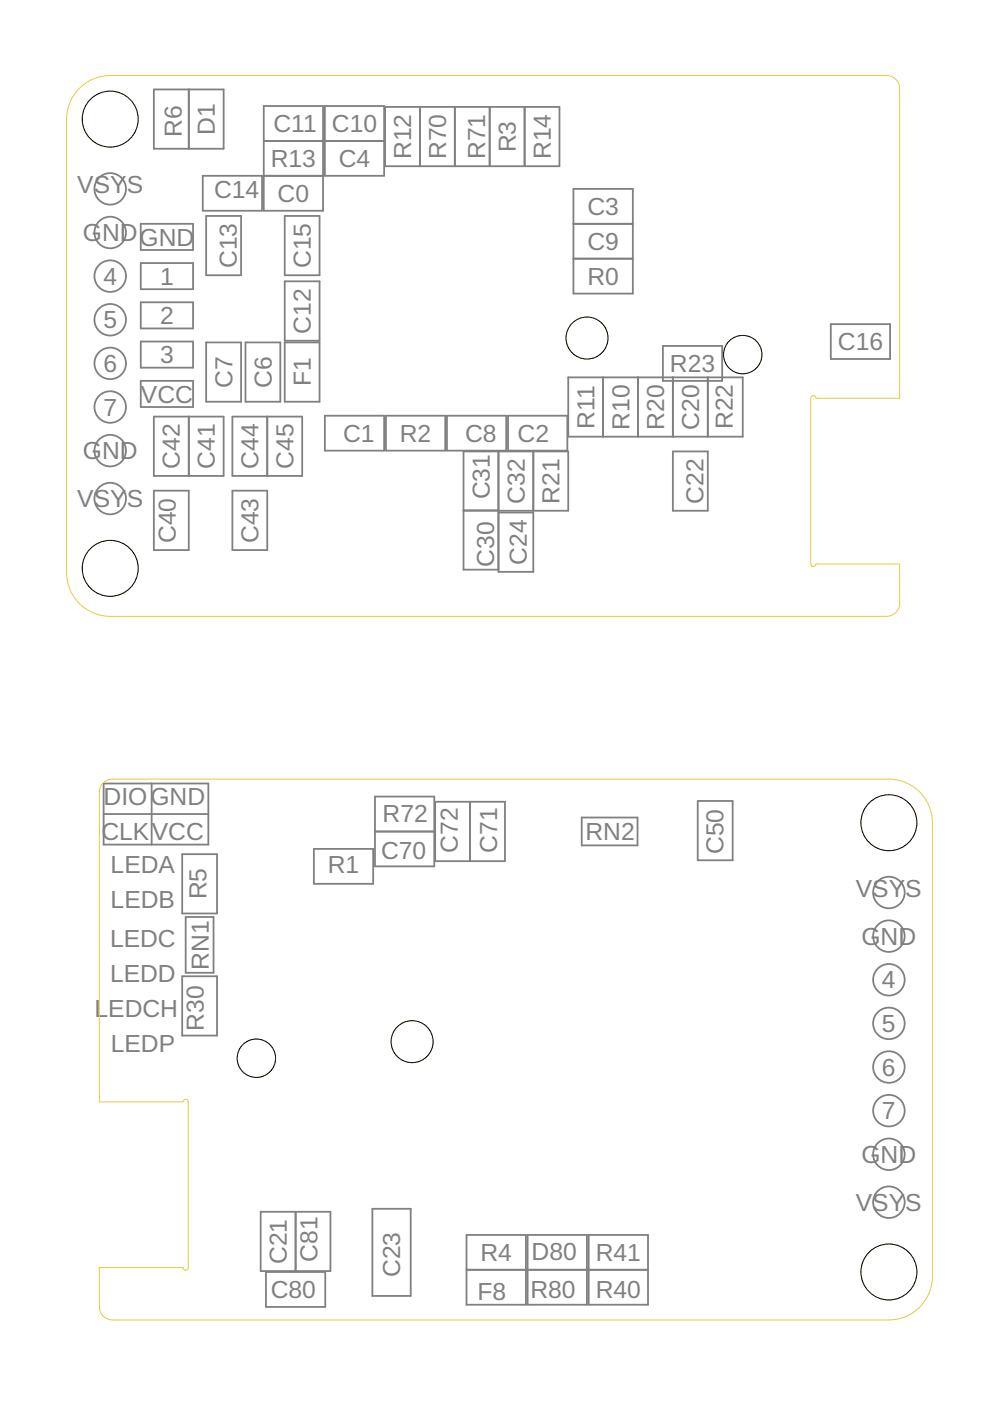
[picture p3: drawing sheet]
<svg xmlns="http://www.w3.org/2000/svg" width="210mm" height="297mm" viewBox="0 0 210 297" stroke-linecap="round" stroke-linejoin="round" font-family="sans-serif">
<g fill="none" stroke="#808080" stroke-width=".38">
<path d="M22 166.1h22.2v13h-22.2zM22 172.6h22.2M32.2 166.1v13M66.5 180h12.6v7.4h-12.6zM79.5 176.3h12.6M79.5 168.9h12.6v14.8h-12.6zM92.3 170h14.8v12.6h-14.8zM99.7 170v12.6M123.3 173.3h11.9v5.9h-11.9zM147.9 169.8h7.4v12.6h-7.4zM38.6 181.1h7.4v12.6h-7.4zM39.4 194.4h5.9v11.8h-5.9z"/>
<path d="M38.6 207h7.4v12.6h-7.4zM55.3 256.9h14.8v12.6h-14.8zM62.7 256.9v12.6M79 256.3h8.1v18.5h-8.1zM56.4 269.7h12.6v7.4h-12.6zM98.9 261.8h12.6v14.8h-12.6zM98.9 269.2h12.6M111.9 261.8h12.5v14.8h-12.5zM111.9 269.2h12.5M124.8 261.8h12.6v14.8h-12.6zM124.8 269.2h12.6"/>
<circle cx="188.5" cy="189.2" r="3.3"/>
<circle cx="188.5" cy="198.5" r="3.3"/>
<circle cx="188.5" cy="217" r="3.3"/>
<circle cx="188.5" cy="207.7" r="3.3"/>
<circle cx="188.5" cy="235.5" r="3.3"/>
<circle cx="188.5" cy="226.2" r="3.3"/>
<circle cx="188.5" cy="244.7" r="3.3"/>
<circle cx="188.5" cy="254.9" r="3.3"/>
</g>
<g fill="none" stroke="#eec643" stroke-width=".21">
<path d="M21.1 168v57.3M23.8 165.2h164.6M23.8 279.9h164.6"/>
<circle cx="188.5" cy="269.7" r="5.9"/>
</g>
<circle cx="188.5" cy="269.7" r="5.9" fill="#fff"/>
<circle cx="188.5" cy="269.7" r="5.9" fill="none" stroke="#000" stroke-width=".21"/>
<circle cx="188.5" cy="174.4" r="5.9" fill="none" stroke="#eec643" stroke-width=".21"/>
<circle cx="188.5" cy="174.4" r="5.9" fill="#fff"/>
<circle cx="188.5" cy="174.4" r="5.9" fill="none" stroke="#000" stroke-width=".21"/>
<g fill="none" stroke="#eec643" stroke-width=".21">
<path d="M188.4 165.2a9.3 9.3 0 0 1 9.3 9.2v96.2a9.3 9.3 0 0 1-9.3 9.3"/>
<circle cx="54.4" cy="224.4" r="4.1"/>
</g>
<circle cx="54.4" cy="224.4" r="4.1" fill="#fff"/>
<circle cx="54.4" cy="224.4" r="4.1" fill="none" stroke="#000" stroke-width=".21"/>
<g fill="none" stroke="#eec643" stroke-width=".21">
<path d="M23.8 165.2a2.78 2.78 0 0 0-2.7 2.8M21.1 277.1a2.78 2.78 0 0 0 2.7 2.8"/>
<circle cx="87.4" cy="220.9" r="4.4"/>
</g>
<circle cx="87.4" cy="220.9" r="4.4" fill="#fff"/>
<circle cx="87.4" cy="220.9" r="4.4" fill="none" stroke="#000" stroke-width=".21"/>
<g fill="none" stroke="#eec643" stroke-width=".21">
<path d="M23.4 16h164.6M190.8 18.8v57.3M23.4 130.7h164.6M21.1 225.3v8.3h17.7a.56 .56 0 0 1 .6-.5 .56 .56 0 0 1 .5 .5v35.2a.56 .56 0 0 1-.5 .5 .56 .56 0 0 1-.6-.5h-17.7v8.3"/>
<circle cx="23.4" cy="120.5" r="5.9"/>
</g>
<g fill="none" stroke="#808080" stroke-width=".38">
<path d="M32.6 19h14.8v12.5h-14.8zM40 19v12.5M43 37.3h12.6v7.4h-12.6zM55.9 29.9h12.6M55.9 37.3h12.6M55.9 22.5h12.6v22.2h-12.6zM68.9 22.5h12.5v14.8h-12.5zM68.9 29.9h12.5M81.6 22.7h37v12.5h-37zM89 22.7v12.5M96.4 22.7v12.5M103.8 22.7v12.5"/>
<path d="M111.2 22.7v12.5M29.8 47.5h11.1v5.5h-11.1zM29.8 55.8h11.1v5.5h-11.1zM43.7 45.8h7.4v12.6h-7.4zM60.4 45.8h7.4v12.6h-7.4zM60.4 59.6h7.4v12.6h-7.4zM121.6 47.5h12.6M121.6 40h12.6v22.3h-12.6zM121.6 54.8h12.6M29.8 64.1h11.1v5.5h-11.1zM29.8 72.4h11.1v5.6h-11.1zM43.7 72.6h7.4v12.6h-7.4z"/>
<path d="M52 72.6h7.4v12.6h-7.4zM60.4 72.6h7.4v12.6h-7.4zM140.5 73.3h12.6v7.5h-12.6zM176.1 68.7h12.6v7.4h-12.6zM29.8 80.8h11.1v5.5h-11.1zM32.6 88.3h14.8v12.6h-14.8zM40 88.3v12.6M49.3 88.3h14.8v12.6h-14.8zM56.7 88.3v12.6M68.9 88.1h12.5v7.4h-12.5zM81.8 88.1h12.6v7.4h-12.6zM94.8 88.1h12.5v7.4h-12.5z"/>
<path d="M105.7 95.7v25.5h7.4v-12.5h-7.4M107.7 88.1h12.6v7.4h-12.6zM113.1 95.7v12.6M120.5 80h37v12.6h-37zM127.9 80v12.6M135.3 80v12.6M142.7 95.7h7.4v12.6h-7.4zM142.7 80v12.6M150.1 80v12.6M32.6 104h7.4v12.6h-7.4zM49.3 104h7.4v12.6h-7.4zM98.3 108.3h22.2v-12.6h-22.2v25.1h7.4"/>
<path d="M98.3 108.2h7.4"/>
<circle cx="23.4" cy="49.3" r="3.3"/>
<circle cx="23.4" cy="58.5" r="3.3"/>
<circle cx="23.4" cy="40" r="3.3"/>
<circle cx="23.4" cy="67.8" r="3.3"/>
<circle cx="23.4" cy="77" r="3.3"/>
<circle cx="23.4" cy="95.5" r="3.3"/>
<circle cx="23.4" cy="86.3" r="3.3"/>
<circle cx="23.4" cy="105.7" r="3.3"/>
</g>
<circle cx="23.4" cy="120.5" r="5.9" fill="#fff"/>
<circle cx="23.4" cy="120.5" r="5.9" fill="none" stroke="#000" stroke-width=".21"/>
<circle cx="23.4" cy="25.3" r="5.9" fill="none" stroke="#eec643" stroke-width=".21"/>
<circle cx="23.4" cy="25.3" r="5.9" fill="#fff"/>
<circle cx="23.4" cy="25.3" r="5.9" fill="none" stroke="#000" stroke-width=".21"/>
<g fill="none" stroke="#eec643" stroke-width=".21">
<path d="M23.4 16a9.3 9.3 0 0 0-9.3 9.3v96.1a9.3 9.3 0 0 0 9.3 9.3"/>
<circle cx="157.5" cy="75.2" r="4.1"/>
</g>
<circle cx="157.5" cy="75.2" r="4.1" fill="#fff"/>
<circle cx="157.5" cy="75.2" r="4.1" fill="none" stroke="#000" stroke-width=".21"/>
<g fill="none" stroke="#eec643" stroke-width=".21">
<path d="M188 16a2.78 2.78 0 0 1 2.8 2.8M190.8 127.9a2.78 2.78 0 0 1-2.8 2.8"/>
<circle cx="124.5" cy="71.7" r="4.4"/>
</g>
<circle cx="124.5" cy="71.7" r="4.4" fill="#fff"/>
<circle cx="124.5" cy="71.7" r="4.4" fill="none" stroke="#000" stroke-width=".21"/>
<path d="M190.8 76.1v8.3h-17.8a.56 .56 0 0 0-.5-.5 .56 .56 0 0 0-.6 .5v35.2a.56 .56 0 0 0 .6 .5 .56 .56 0 0 0 .5-.5h17.8v8.3" fill="none" stroke="#eec643" stroke-width=".21"/>
<g font-size="5.2" fill="#808080">
<text x="38.6" y="29.1" transform="rotate(-90 38.6 29.1)">R6</text>
<text x="45.5" y="28.6" transform="rotate(-90 45.5 28.6)">D1</text>
<text x="58" y="28">C11</text>
<text x="70.4" y="28">C10</text>
<text x="57.4" y="35.4">R13</text>
<text x="71.8" y="35.4">C4</text>
<text x="87.2" y="33.7" transform="rotate(-90 87.2 33.7)">R12</text>
<text x="94.6" y="33.7" transform="rotate(-90 94.6 33.7)">R70</text>
<text x="102.9" y="33.7" transform="rotate(-90 102.9 33.7)">R71</text>
<text x="109.4" y="32.3" transform="rotate(-90 109.4 32.3)">R3</text>
<text x="116.8" y="33.7" transform="rotate(-90 116.8 33.7)">R14</text>
<text x="16.4" y="41">VSYS</text>
<text x="45.4" y="41.9">C14</text>
<text x="58.9" y="42.8">C0</text>
<text x="124.6" y="45.6">C3</text>
<text x="17.6" y="51.1">GNDGND</text>
<text x="124.6" y="53">C9</text>
<text x="50.2" y="56.9" transform="rotate(-90 50.2 56.9)">C13</text>
<text x="65.9" y="56.9" transform="rotate(-90 65.9 56.9)">C15</text>
<text x="21.9" y="60.4">4</text>
<text x="34" y="60.4">1</text>
<text x="124.5" y="60.4">R0</text>
<text x="21.9" y="69.6">5</text>
<text x="34" y="68.7">2</text>
<text x="65.9" y="70.7" transform="rotate(-90 65.9 70.7)">C12</text>
<text x="34" y="77">3</text>
<text x="177.7" y="74.3">C16</text>
<text x="21.9" y="78.9">6</text>
<text x="49.3" y="82.2" transform="rotate(-90 49.3 82.2)">C7</text>
<text x="57.6" y="82.2" transform="rotate(-90 57.6 82.2)">C6</text>
<text x="65.9" y="81.9" transform="rotate(-90 65.9 81.9)">F1</text>
<text x="142.1" y="78.9">R23</text>
<text x="21.9" y="88.1">7</text>
<text x="29.9" y="85.4">VCC</text>
<text x="72.7" y="93.7">C1</text>
<text x="84.8" y="93.7">R2</text>
<text x="98.6" y="93.7">C8</text>
<text x="109.8" y="93.7">C2</text>
<text x="126" y="90.9" transform="rotate(-90 126 90.9)">R11</text>
<text x="133.4" y="91.1" transform="rotate(-90 133.4 91.1)">R10</text>
<text x="140.8" y="91.1" transform="rotate(-90 140.8 91.1)">R20</text>
<text x="148.2" y="91.1" transform="rotate(-90 148.2 91.1)">C20</text>
<text x="155.4" y="91" transform="rotate(-90 155.4 91)">R22</text>
<text x="17.6" y="97.4">GND</text>
<text x="38.2" y="99.4" transform="rotate(-90 38.2 99.4)">C42</text>
<text x="45.6" y="99.4" transform="rotate(-90 45.6 99.4)">C41</text>
<text x="54.8" y="99.4" transform="rotate(-90 54.8 99.4)">C44</text>
<text x="62.2" y="99.4" transform="rotate(-90 62.2 99.4)">C45</text>
<text x="16.4" y="107.6">VSYS</text>
<text x="103.8" y="105.9" transform="rotate(-90 103.8 105.9)">C31</text>
<text x="111.2" y="106.8" transform="rotate(-90 111.2 106.8)">C32</text>
<text x="118.6" y="106.8" transform="rotate(-90 118.6 106.8)">R21</text>
<text x="149.1" y="106.8" transform="rotate(-90 149.1 106.8)">C22</text>
<text x="37.3" y="115.1" transform="rotate(-90 37.3 115.1)">C40</text>
<text x="54.8" y="115.1" transform="rotate(-90 54.8 115.1)">C43</text>
<text x="111.7" y="119.7" transform="rotate(-90 111.7 119.7)">C24</text>
<text x="104.7" y="120.2" transform="rotate(-90 104.7 120.2)">C30</text>
<text x="22" y="170.7">DIOGND</text>
<text x="21.5" y="178.1">CLKVCC</text>
<text x="81.1" y="174.3">R72</text>
<text x="124.1" y="178">RN2</text>
<text x="23.5" y="185.1">LEDA</text>
<text x="69.5" y="185.1">R1</text>
<text x="80.8" y="182.1">C70</text>
<text x="97.1" y="180.8" transform="rotate(-90 97.1 180.8)">C72</text>
<text x="105.4" y="180.8" transform="rotate(-90 105.4 180.8)">C71</text>
<text x="153.4" y="181.1" transform="rotate(-90 153.4 181.1)">C50</text>
<text x="43.8" y="190.7" transform="rotate(-90 43.8 190.7)">R5</text>
<text x="181.5" y="190.2">VSYS</text>
<text x="23.5" y="192.5">LEDB</text>
<text x="23.3" y="200.8">LEDC</text>
<text x="182.6" y="200.3">GND</text>
<text x="23.3" y="208.2">LEDD</text>
<text x="44.3" y="205.6" transform="rotate(-90 44.3 205.6)">RN1</text>
<text x="187" y="209.6">4</text>
<text x="20.1" y="215.6">LEDCH</text>
<text x="43.2" y="218.5" transform="rotate(-90 43.2 218.5)">R30</text>
<text x="187" y="218.8">5</text>
<text x="23.5" y="223">LEDP</text>
<text x="187" y="228.1">6</text>
<text x="187" y="237.3">7</text>
<text x="182.6" y="246.6">GND</text>
<text x="181.5" y="256.7">VSYS</text>
<text x="60.8" y="268" transform="rotate(-90 60.8 268)">C21</text>
<text x="67.3" y="267.5" transform="rotate(-90 67.3 267.5)">C81</text>
<text x="101.9" y="267.4">R4</text>
<text x="112.7" y="267.2">D80</text>
<text x="126.3" y="267.4">R41</text>
<text x="57.4" y="275.2">C80</text>
<text x="84.9" y="270.8" transform="rotate(-90 84.9 270.8)">C23</text>
<text x="101.2" y="275.7">F8</text>
<text x="112.4" y="275.2">R80</text>
<text x="126.3" y="275.2">R40</text>
</g>
</svg>
